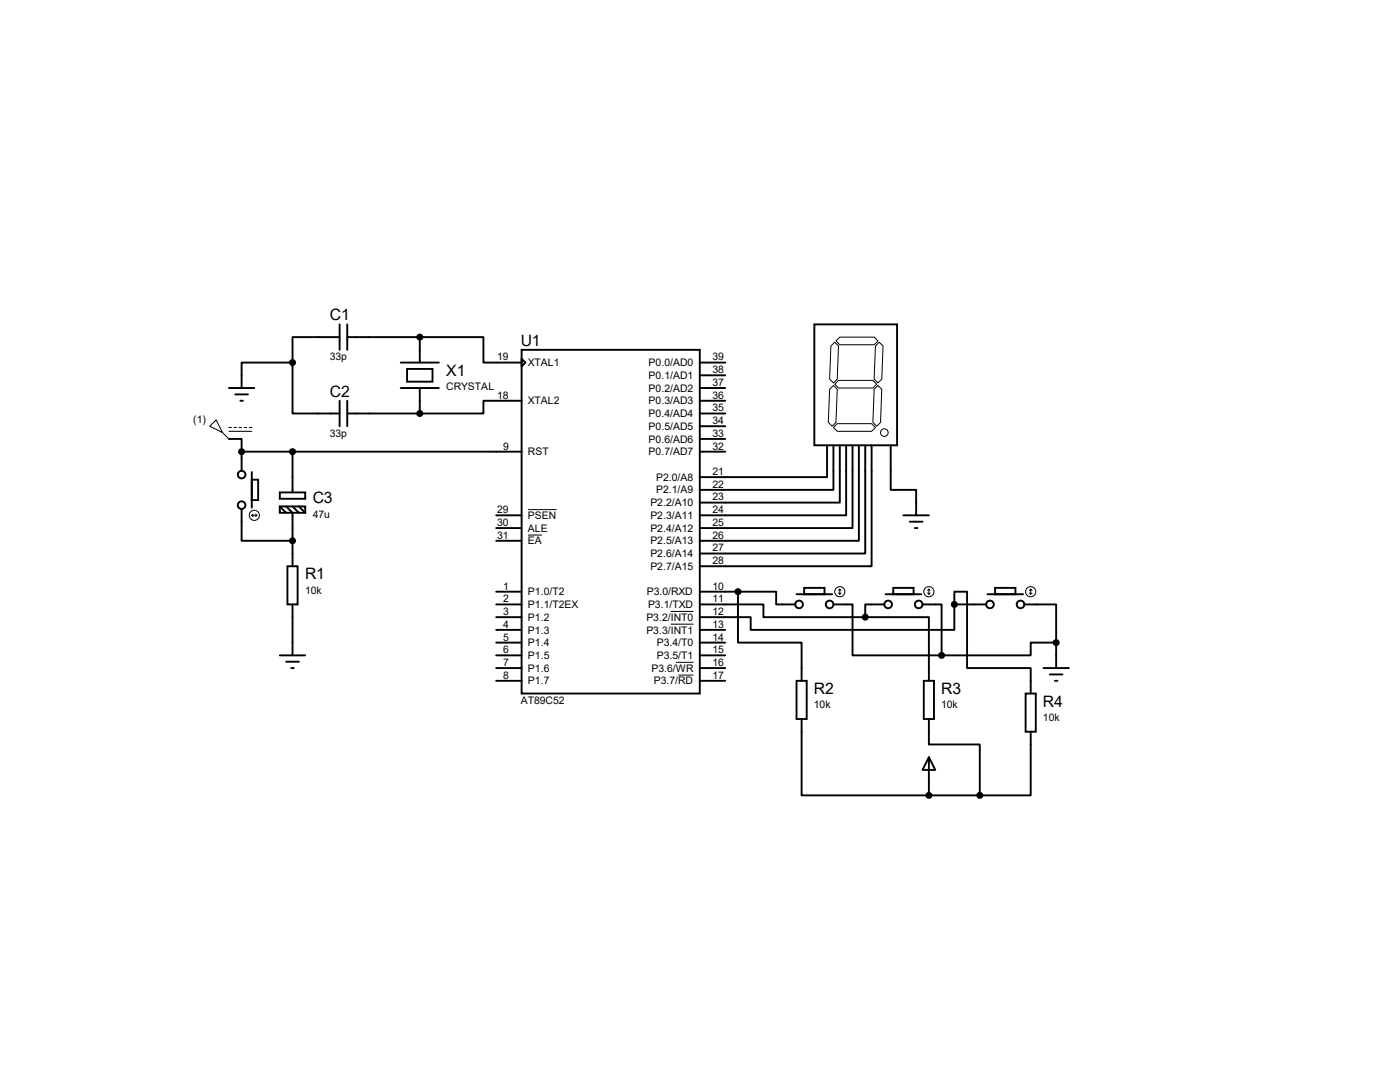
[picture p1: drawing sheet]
<svg xmlns="http://www.w3.org/2000/svg" width="279mm" height="216mm" viewBox="0 0 279 216" stroke-linecap="round" stroke-linejoin="round" font-family="sans-serif">
<g fill="none" stroke="#000" stroke-width=".38">
<path d="M45.7 77.4h5.1M46.9 78.7h2.6M48 80h.5M58.4 72.3v10.2h9.4M58.4 72.3h-10.2v5.1M67.8 67.3h-9.4v5M67.8 64.7v5.1M67.8 80v5M69.3 67.3h14.5M69.3 64.7v5.1M69.3 80v5M80 72.3h7.6"/>
<path d="M80 77.4h7.6M81.2 73.6h5.1v2.6h-5.1zM83.8 67.3h12.7v5h7.6M83.8 67.3v5M83.8 77.4v5.1M104.1 69.8h35.6v68.6h-35.6zM104.1 71.6l.8 .7-.8 .8zM104.1 80h-7.6v2.5h-12.7M139.7 80h5M139.7 72.3h5M139.7 74.9h5M139.7 77.4h5"/>
<path d="M162.5 64.7h16.5v24.2h-16.5zM45.7 87.6h2.5v2.5M48.2 90.1h55.9M48.2 90.1v3.8M50.2 95.7h1.3v4.1h-1.3zM50.2 94.2v7.1M55.8 98.3h5.1v1.2h-5.1zM58.4 90.1v8.2M69.3 82.5h14.5M139.7 82.5h5M139.7 90.1h5M139.7 85h5"/>
<path d="M139.7 87.6h5M165.1 88.9v6.3h-25.4M166.3 88.9v8.8h-26.6M167.6 88.9v11.4h-27.9M168.9 88.9v13.9h-29.2M170.1 88.9v16.5h-30.4M171.4 88.9v19h-31.7M172.7 88.9v21.5h-33M173.9 88.9v24.1h-34.2M177.8 88.9v8.8h5v5.1M48.2 101.6v6.3h10.2M55.8 101h5.1v1.3h-5.1z"/>
<path d="M55.8 101l1.3 1.3M57.1 101l1.3 1.3v10.7M57.4 113h2v7.6h-2zM58.4 101l1.2 1.3M59.6 101l1.3 1.3M99 118.1h5.1M99 105.4h5.1M99 107.9h5.1M99 102.8h5.1M139.7 118.1h7.6M147.3 118.1h7.6v2.5h3.8M147.3 118.1v10.1h12.7v7.6"/>
<path d="M159 118.6h7.1M160.5 117.3h4v1.3h-4zM176.7 118.6h7.2M178.3 117.3h4v1.3h-4zM180.3 102.8h5.1M181.6 104.1h2.5M182.6 105.4h.5M197.1 118.6h7.1M198.6 117.3h4v1.3h-4zM55.8 130.8h5.1M57.1 132h2.5M58.1 133.3h.5"/>
<path d="M58.4 120.6v10.2M99 120.6h5.1M99 123.1h5.1M99 125.7h5.1M99 128.2h5.1M99 130.8h5.1M99 133.3h5.1M99 135.8h5.1M139.7 120.6h12.7v2.5h20.3M139.7 125.7h5M139.7 128.2h5M139.7 130.8h5"/>
<path d="M139.7 133.3h5M139.7 135.8h5M159 135.8h2v7.7h-2zM166.3 120.6h3.8v10.2h17.8M172.7 123.1h12.7v12.7M176.5 120.6h-3.8v2.5M184.1 120.6h3.8v10.2M184.4 135.8h2v7.7h-2zM190.5 120.6v5.1h-40.7v-2.6h-10.1M190.5 120.6v-2.5h2.5v15.2h12.7v5.1M190.5 120.6h6.3M204.4 120.6h6.4v7.6"/>
<path d="M204.7 138.4h2v7.6h-2zM208.2 133.3h5.1M209.5 134.6h2.5M210.5 135.8h.5M210.8 128.2h-5.1v2.6h-17.8M210.8 128.2v5.1M160 143.5v15.2h25.4M185.4 151.1l1.2 2.5h-2.5zM185.4 143.5v5h10.1v10.2M185.4 151.1v7.6M185.4 158.7h10.1M205.7 146v12.7h-10.2"/>
<circle cx="48.2" cy="94.7" r=".76"/>
<circle cx="48.2" cy="100.8" r=".76"/>
<circle cx="159.5" cy="120.6" r=".76"/>
<circle cx="165.6" cy="120.6" r=".76"/>
<circle cx="177.2" cy="120.6" r=".76"/>
<circle cx="183.3" cy="120.6" r=".76"/>
<circle cx="197.6" cy="120.6" r=".76"/>
<circle cx="203.7" cy="120.6" r=".76"/>
</g>
<g fill="none" stroke="#000" stroke-width=".2">
<path d="M165.6 77.7l.7-.8 .8 .8-.3 6.6-.7 .7-.8-.7zM165.8 69l.8-.7 .7 .7-.2 6.6-.8 .8-.7-.8zM166.6 76.7l.7-.8h6.9l.8 .8-.8 .7h-6.9zM166.8 68l.8-.7h6.9l.7 .7-.7 .8h-6.9zM174.5 77.7l.7-.8 .8 .8-.3 6.6-.7 .7-.8-.7zM174.7 69l.8-.7 .7 .7-.2 6.6-.8 .8-.7-.8zM41.9 85l1.2-1.2 1.3 2.5zM44.4 86.3l1.3 1.3M45.7 85.3h.5M45.7 86.1h4.5M46.7 85.3h.5M47.7 85.3h.5"/>
<path d="M48.7 85.3h.5M49.7 85.3h.5M167.1 84.5h6.8l.8 .8-.8 .8h-6.8l-.8-.8zM50.2 102.8h1.1M50.2 102.8l.3 .3M50.5 102.6l-.3 .2M51 102.6l.3 .2M51.3 102.8l-.3 .3M105.4 106.8h2.8M105.4 101.7h5.7M167.3 118.3l.3 .3M167.6 117.6v1"/>
<path d="M167.6 117.6l-.3 .2M167.6 117.6l.3 .2M167.9 118.3l-.3 .3M185.1 118.3l.3 .3M185.4 117.6v1M185.4 117.6l-.3 .2M185.4 117.6l.2 .2M185.6 118.3l-.2 .3M205.4 118.3l.3 .3M205.7 117.6v1M205.7 117.6l-.3 .2M205.7 117.6l.3 .2"/>
<path d="M206 118.3l-.3 .3M133.9 122h4.5M133.9 124.5h4.5M134.9 132.2h3.5M135.4 134.7h3"/>
<circle cx="176.5" cy="86.3" r=".76"/>
<circle cx="50.8" cy="102.8" r="1.02"/>
<circle cx="167.6" cy="118.1" r="1.02"/>
<circle cx="185.4" cy="118.1" r="1.02"/>
<circle cx="205.7" cy="118.1" r="1.02"/>
</g>
<g fill="#000" stroke="#000" stroke-width=".38">
<circle cx="58.4" cy="72.3" r=".51"/>
<circle cx="83.8" cy="67.3" r=".51"/>
<circle cx="48.2" cy="90.1" r=".51"/>
<circle cx="58.4" cy="90.1" r=".51"/>
<circle cx="83.8" cy="82.5" r=".51"/>
<circle cx="58.4" cy="107.9" r=".51"/>
<circle cx="147.3" cy="118.1" r=".51"/>
<circle cx="172.7" cy="123.1" r=".51"/>
<circle cx="187.9" cy="130.8" r=".51"/>
<circle cx="190.5" cy="120.6" r=".51"/>
<circle cx="210.8" cy="128.2" r=".51"/>
<circle cx="185.4" cy="158.7" r=".51"/>
<circle cx="195.5" cy="158.7" r=".51"/>
</g>
<g font-size="3.1">
<text x="65.8" y="63.9">C1</text>
<text x="103.9" y="69">U1</text>
<text x="89.1" y="75">X1</text>
<text x="65.8" y="79.1">C2</text>
<text x="62.4" y="100.4">C3</text>
<text x="60.9" y="115.6">R1</text>
<text x="162.4" y="138.5">R2</text>
<text x="187.8" y="138.5">R3</text>
<text x="208.2" y="141">R4</text>
</g>
<g font-size="2.1">
<text x="65.8" y="71.9">33p</text>
<text x="99.2" y="71.9">19</text>
<text x="142.2" y="71.9">39</text>
<text x="89.1" y="77.9">CRYSTAL</text>
<text x="105.4" y="73.1">XTAL1</text>
<text x="129.5" y="73.1">P0.0/AD0</text>
<text x="129.5" y="75.6">P0.1/AD1</text>
<text x="142.2" y="74.5">38</text>
<text x="142.2" y="77">37</text>
<text x="99.2" y="79.5">18</text>
<text x="105.4" y="80.7">XTAL2</text>
<text x="129.5" y="78.1">P0.2/AD2</text>
<text x="129.5" y="80.7">P0.3/AD3</text>
<text x="129.5" y="83.2">P0.4/AD4</text>
<text x="142.2" y="79.5">36</text>
<text x="142.2" y="82.1">35</text>
<text x="38.6" y="84.5">(1)</text>
<text x="65.8" y="87.2">33p</text>
<text x="100.4" y="89.7">9</text>
<text x="129.5" y="85.8">P0.5/AD5</text>
<text x="129.5" y="88.3">P0.6/AD6</text>
<text x="142.2" y="84.6">34</text>
<text x="142.2" y="87.2">33</text>
<text x="142.2" y="89.7">32</text>
<text x="105.4" y="90.8">RST</text>
<text x="129.5" y="90.8">P0.7/AD7</text>
<text x="130.9" y="95.9">P2.0/A8</text>
<text x="142.2" y="94.8">21</text>
<text x="129.8" y="101">P2.2/A10</text>
<text x="130.9" y="98.5">P2.1/A9</text>
<text x="142.2" y="97.3">22</text>
<text x="142.2" y="99.9">23</text>
<text x="62.4" y="103.3">47u</text>
<text x="99.2" y="104.9">30</text>
<text x="99.2" y="107.5">31</text>
<text x="99.2" y="102.4">29</text>
<text x="105.4" y="106.1">ALE</text>
<text x="105.4" y="103.5">PSEN</text>
<text x="129.8" y="103.5">P2.3/A11</text>
<text x="129.8" y="106.1">P2.4/A12</text>
<text x="142.2" y="102.4">24</text>
<text x="142.2" y="104.9">25</text>
<text x="142.2" y="107.5">26</text>
<text x="105.4" y="108.6">EA</text>
<text x="129.8" y="113.7">P2.7/A15</text>
<text x="129.8" y="108.6">P2.5/A13</text>
<text x="129.8" y="111.2">P2.6/A14</text>
<text x="142.2" y="112.6">28</text>
<text x="142.2" y="110">27</text>
<text x="60.9" y="118.5">10k</text>
<text x="100.4" y="117.6">1</text>
<text x="105.4" y="118.8">P1.0/T2</text>
<text x="129.1" y="118.8">P3.0/RXD</text>
<text x="142.2" y="117.6">10</text>
<text x="100.4" y="120.2">2</text>
<text x="100.4" y="122.7">3</text>
<text x="100.4" y="125.3">4</text>
<text x="105.4" y="121.3">P1.1/T2EX</text>
<text x="105.4" y="123.9">P1.2</text>
<text x="129" y="123.9">P3.2/INT0</text>
<text x="129.3" y="121.3">P3.1/TXD</text>
<text x="142.2" y="120.2">11</text>
<text x="142.2" y="122.7">12</text>
<text x="142.2" y="125.3">13</text>
<text x="100.4" y="127.8">5</text>
<text x="100.4" y="130.3">6</text>
<text x="105.4" y="126.4">P1.3</text>
<text x="105.4" y="128.9">P1.4</text>
<text x="105.4" y="131.5">P1.5</text>
<text x="129" y="126.4">P3.3/INT1</text>
<text x="131.1" y="128.9">P3.4/T0</text>
<text x="131.1" y="131.5">P3.5/T1</text>
<text x="142.2" y="127.8">14</text>
<text x="142.2" y="130.3">15</text>
<text x="100.4" y="132.9">7</text>
<text x="100.4" y="135.4">8</text>
<text x="105.4" y="134">P1.6</text>
<text x="105.4" y="136.6">P1.7</text>
<text x="130" y="134">P3.6/WR</text>
<text x="130.5" y="136.6">P3.7/RD</text>
<text x="142.2" y="135.4">17</text>
<text x="142.2" y="132.9">16</text>
<text x="103.9" y="140.5">AT89C52</text>
<text x="162.4" y="141.4">10k</text>
<text x="187.8" y="141.4">10k</text>
<text x="208.2" y="143.9">10k</text>
</g>
</svg>
